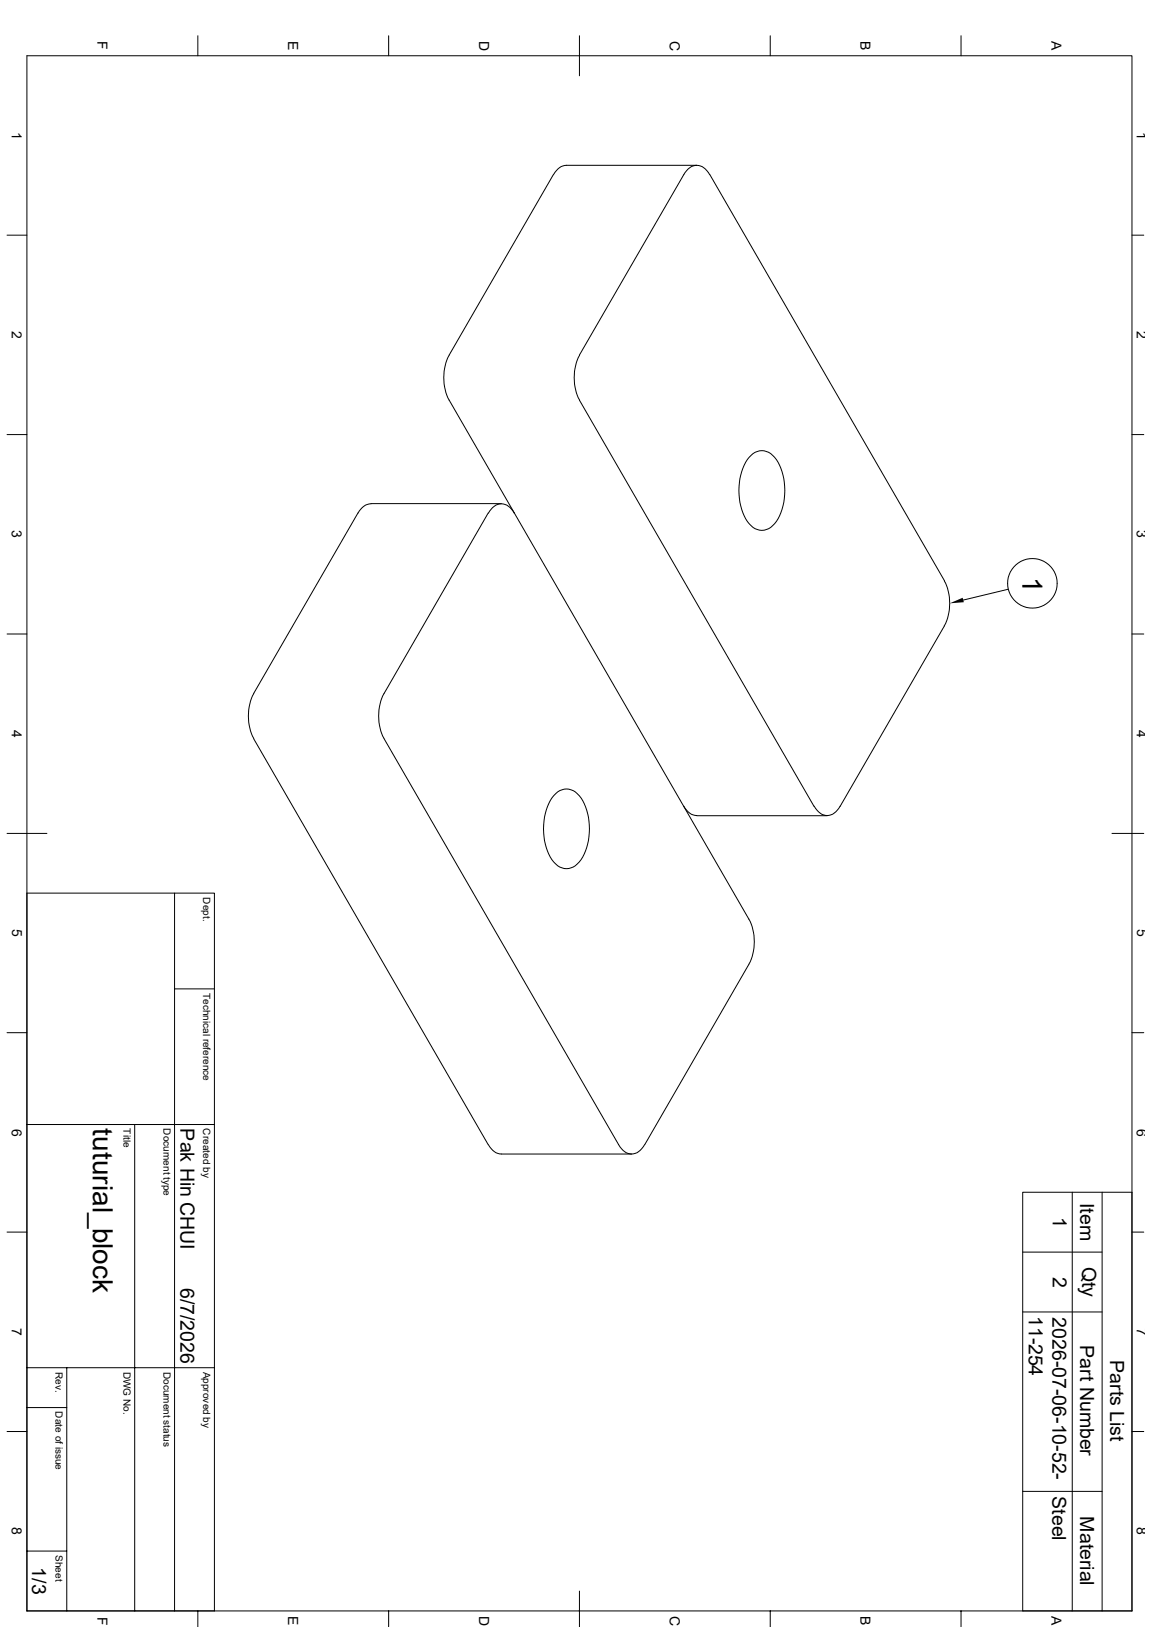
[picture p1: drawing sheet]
<svg xmlns="http://www.w3.org/2000/svg" width="297mm" height="420mm" viewBox="0 0 297 420" stroke-linecap="round" stroke-linejoin="round" font-family="sans-serif">
<g fill="none" stroke="#000" stroke-width=".26">
<path d="M6.9 14.4h285.2v401.4h-285.2zM51.1 9.2v5.2M100.3 9.2v5.2M149.5 9.2v10.4M198.8 9.2v5.2M248 9.2v5.2M142.8 45.1l-26.9 46.6a12.7 12.7 0 0 0 0 11.6l16.8 29.1M179.8 42.7h-33.6a4.1 4.1 0 0 0-3.4 2.4M1.8 60.7h5.1M292.1 60.7h3M1.8 112.2h5.1M193.8 117.6a3.9 3.9 0 0 1 6.1 .5 15.2 15.2 0 0 1 0 17.1 4 4 0 0 1-6.6 0 15.2 15.2 0 0 1 0-17.1z"/>
<path d="M292.1 112.2h3M95.7 130h33.7M95.7 130a4.2 4.2 0 0 0-3.3 2.4l-26.9 46.6a12.7 12.7 0 0 0 0 11.6M126 132.4l-26.9 46.6a12.7 12.7 0 0 0 0 11.6M126 132.5a3.5 3.5 0 0 1 4.8-2.1l.8 .6 1.1 1.5M132.7 132.4l60.6 104.9a12.7 12.7 0 0 1 0 11.6M243.7 149.9a12.7 12.7 0 0 1 0 11.6M243.7 149.9l-60.6-104.8a3.5 3.5 0 0 0-4.7-2.1l-.9 .6-1.1 1.5-26.9 46.6a13 13 0 0 0 .1 11.6l60.5 104.9M260.2 152.1l-11.6 2.8M1.8 163.7h5.1M243.7 161.5l-26.9 46.7M292.1 163.7h3"/>
<path d="M65.4 190.7l60.6 104.8M99.1 190.7l60.5 104.8a3.5 3.5 0 0 0 4.8 2.1l.8-.7 1.1-1.4M1.8 215.1h10.3M143.4 204.9a3.9 3.9 0 0 1 6.1 .5 15.2 15.2 0 0 1 0 17.1 4 4 0 0 1-6.6 0 15.2 15.2 0 0 1 0-17.1zM176.4 208.1a4.1 4.1 0 0 0 3.4 2.4M179.8 210.6h33.6M210.1 208.1a3.5 3.5 0 0 0 4.7 2.1l.9-.7 1.1-1.4M286.9 215.1h8.2M6.9 230.5h48.4v185.3M45 230.5v185.3M45 255.3h10.3M193.3 248.9l-26.9 46.6"/>
<path d="M1.8 266.6h5.1M292.1 266.6h3M6.9 290.3h48.4M34.8 290.3v125.5M126 295.5a4.1 4.1 0 0 0 3.4 2.4h33.6M1.8 318.1h5.1M276.7 307.8v108M284.4 307.8v108M292.1 318.1h3M263.9 323.2h20.5M263.9 338.7h20.5M6.9 353.1h48.4"/>
<path d="M17.2 353.1v62.7M1.8 369.5h5.1M6.9 363.3h10.3M292.1 369.5h3M263.9 385h20.5M6.9 400.4h10.3M51.1 415.8v4.1M100.3 415.8v4.1M149.5 410.7v9.2M198.8 415.8v4.1M248 415.8v4.1M263.9 415.8v-108h28.2v108"/>
<circle cx="266.4" cy="150.6" r="6.4"/>
</g>
<path d="M245.1 155.7l3.3-1.4 .3 1.1z" fill="#000"/>
<g font-size="7.2">
<text x="263.8" y="148.8" transform="rotate(90 263.8 148.8)">1</text>
<text x="23.9" y="291.3" transform="rotate(90 23.9 291.3)">tuturial_block</text>
</g>
<g font-size="5">
<text x="46.6" y="291.3" transform="rotate(90 46.6 291.3)">Pak Hin CHUI</text>
<text x="278.8" y="310.5" transform="rotate(90 278.8 310.5)">Item</text>
<text x="271.7" y="314.3" transform="rotate(90 271.7 314.3)">1</text>
<text x="271.7" y="329.5" transform="rotate(90 271.7 329.5)">2</text>
<text x="279.2" y="326.9" transform="rotate(90 279.2 326.9)">Qty</text>
<text x="46.6" y="332.4" transform="rotate(90 46.6 332.4)">6/7/2026</text>
<text x="265.5" y="339.6" transform="rotate(90 265.5 339.6)">11-254</text>
<text x="271.6" y="340.1" transform="rotate(90 271.6 340.1)">2026-07-06-10-52-</text>
<text x="278.8" y="347.3" transform="rotate(90 278.8 347.3)">Part Number</text>
<text x="286.5" y="351.2" transform="rotate(90 286.5 351.2)">Parts List</text>
<text x="271.5" y="386.3" transform="rotate(90 271.5 386.3)">Steel</text>
<text x="278.8" y="391.4" transform="rotate(90 278.8 391.4)">Material</text>
<text x="8.3" y="404.6" transform="rotate(90 8.3 404.6)">1/3</text>
</g>
<g font-size="3.6">
<text x="25.1" y="10.7" transform="rotate(90 25.1 10.7)">F</text>
<text x="74.4" y="10.6" transform="rotate(90 74.4 10.6)">E</text>
<text x="123.6" y="10.5" transform="rotate(90 123.6 10.5)">D</text>
<text x="172.8" y="10.5" transform="rotate(90 172.8 10.5)">C</text>
<text x="222.1" y="10.6" transform="rotate(90 222.1 10.6)">B</text>
<text x="271.3" y="10.6" transform="rotate(90 271.3 10.6)">A</text>
<text x="3.1" y="34" transform="rotate(90 3.1 34)">1</text>
<text x="293.4" y="34" transform="rotate(90 293.4 34)">1</text>
<text x="3.1" y="85.4" transform="rotate(90 3.1 85.4)">2</text>
<text x="293.4" y="85.4" transform="rotate(90 293.4 85.4)">2</text>
<text x="3.1" y="136.9" transform="rotate(90 3.1 136.9)">3</text>
<text x="293.4" y="136.9" transform="rotate(90 293.4 136.9)">3</text>
<text x="3.1" y="188.4" transform="rotate(90 3.1 188.4)">4</text>
<text x="293.4" y="188.4" transform="rotate(90 293.4 188.4)">4</text>
<text x="3.1" y="239.9" transform="rotate(90 3.1 239.9)">5</text>
<text x="293.4" y="239.9" transform="rotate(90 293.4 239.9)">5</text>
<text x="3.1" y="291.3" transform="rotate(90 3.1 291.3)">6</text>
<text x="293.4" y="291.3" transform="rotate(90 293.4 291.3)">6</text>
<text x="3.1" y="342.8" transform="rotate(90 3.1 342.8)">7</text>
<text x="293.4" y="342.8" transform="rotate(90 293.4 342.8)">7</text>
<text x="3.1" y="394.3" transform="rotate(90 3.1 394.3)">8</text>
<text x="293.4" y="394.3" transform="rotate(90 293.4 394.3)">8</text>
<text x="25.1" y="417.3" transform="rotate(90 25.1 417.3)">F</text>
<text x="74.4" y="417.2" transform="rotate(90 74.4 417.2)">E</text>
<text x="123.6" y="417.1" transform="rotate(90 123.6 417.1)">D</text>
<text x="172.8" y="417.1" transform="rotate(90 172.8 417.1)">C</text>
<text x="222.1" y="417.2" transform="rotate(90 222.1 417.2)">B</text>
<text x="271.3" y="417.2" transform="rotate(90 271.3 417.2)">A</text>
</g>
<g font-size="2.6">
<text x="52.5" y="231.6" transform="rotate(90 52.5 231.6)">Dept.</text>
<text x="52.5" y="256.3" transform="rotate(90 52.5 256.3)">Technical reference</text>
<text x="31.9" y="291.3" transform="rotate(90 31.9 291.3)">Title</text>
<text x="42.2" y="291.3" transform="rotate(90 42.2 291.3)">Document type</text>
<text x="52.5" y="291.3" transform="rotate(90 52.5 291.3)">Created by</text>
<text x="14.4" y="354.1" transform="rotate(90 14.4 354.1)">Rev.</text>
<text x="31.9" y="354.1" transform="rotate(90 31.9 354.1)">DWG No.</text>
<text x="42.2" y="354.1" transform="rotate(90 42.2 354.1)">Document status</text>
<text x="52.5" y="354.1" transform="rotate(90 52.5 354.1)">Approved by</text>
<text x="14.4" y="364.4" transform="rotate(90 14.4 364.4)">Date of issue</text>
<text x="14.4" y="401.4" transform="rotate(90 14.4 401.4)">Sheet</text>
</g>
</svg>
